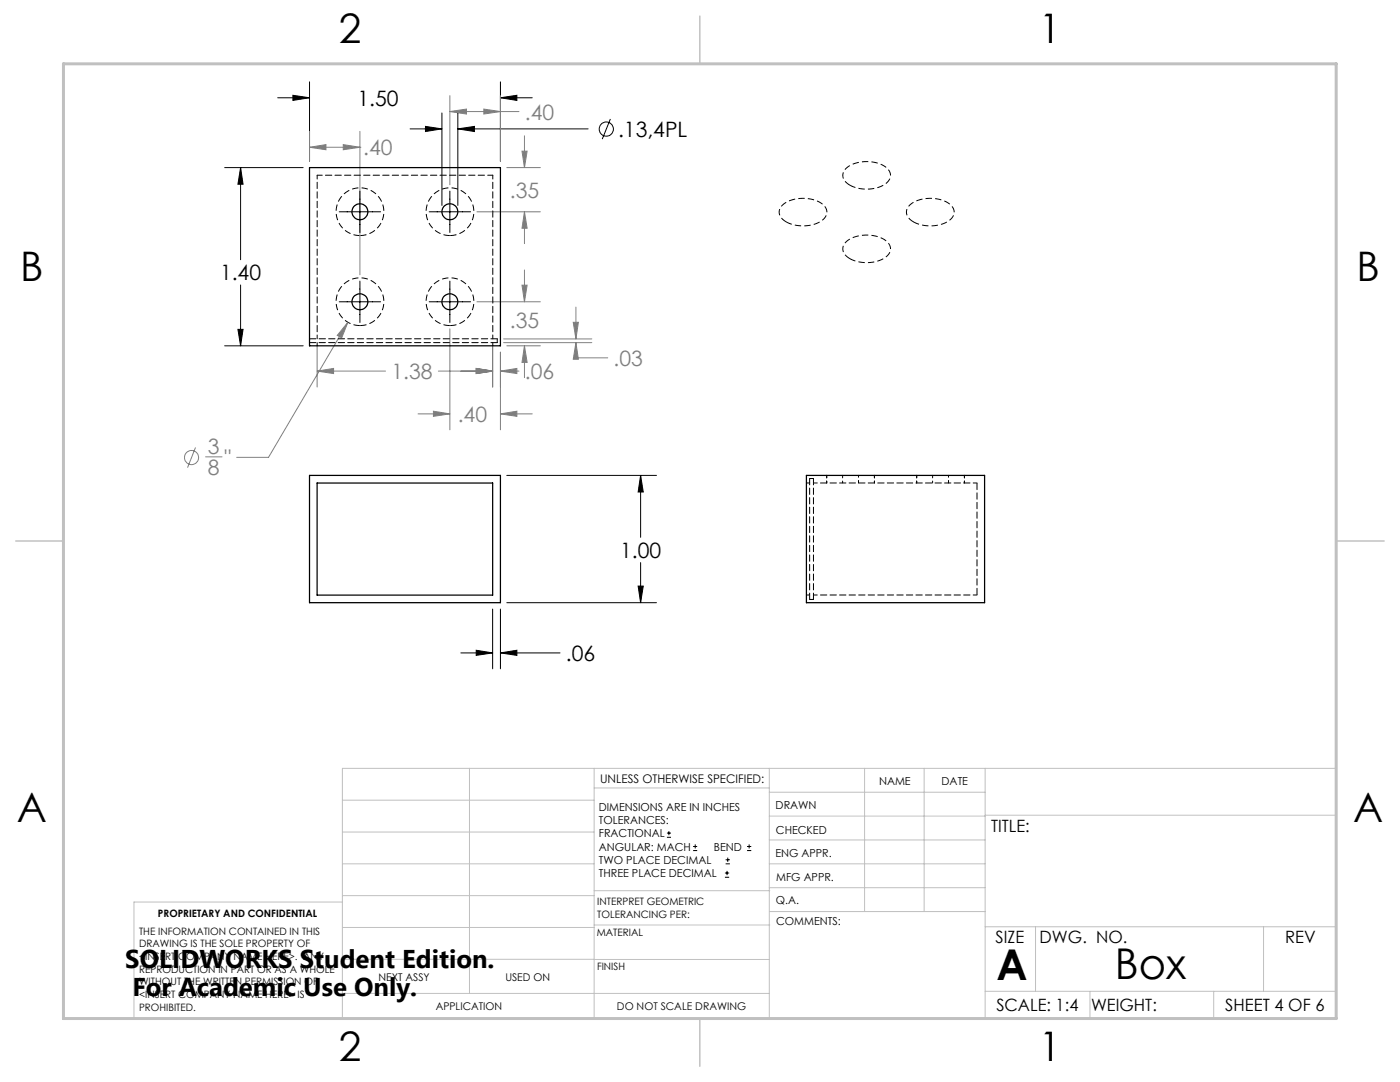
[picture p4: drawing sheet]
<svg xmlns="http://www.w3.org/2000/svg" width="279mm" height="216mm" viewBox="0 0 279 216" stroke-linecap="round" stroke-linejoin="round" font-family="sans-serif">
<g fill="none" stroke="#000" stroke-width=".2">
<path d="M55.4 19.5h6.4M58.5 19l3.3 .5-3.3 .5zM61.8 16.3v15.9M99.9 19.5l3.3-.5v1zM99.9 16.3v15.9M99.9 19.5h6.3M44.8 33.4h15.7M48 33.4l.5 3.4h-1zM48 33.4v18.4M71.8 38.1v8.3M81.8 25.7h6.4M84.9 25.2l3.3 .5-3.3 .5z"/>
<path d="M88.2 22.5v18.5M89.8 38.1v8.3M91.4 25.7l3.3-.5v1zM91.4 22.5v18.5M91.4 25.7h26M121.8 23.7l-1.6 4.1M48 56.9v12.1M67.7 42.3h8.3M71.8 56.1v8.2M85.7 42.3h8.2M89.8 56.1v8.2M44.8 69h15.7"/>
<path d="M47.5 65.7h1l-.5 3.3zM67.7 60.2h8.3M85.7 60.2h8.2M101.1 94.9h29.9M127.8 94.9l.6 3.3h-1zM127.8 94.9v12.3M127.4 116.9h1l-.6 3.4zM127.8 112.3v8M92 130.3h6.3M95 129.8l3.3 .5-3.3 .5zM98.3 121.5v12M99.9 130.3l3.3-.5v1z"/>
<path d="M99.9 121.5v12M99.9 130.3h11.9M101.1 120.3h29.9M133.1 167.1h.8M133.1 166.2h.8M133.5 165.8v.9M138.3 169.7h.8M138.3 168.9h.8M138.7 168.5v.8M144.7 175h.8M144.7 174.2h.8M144.8 172.4h.9"/>
<path d="M144.8 171.6h.9M145.1 173.8v.8M145.2 171.1v.9M149.1 169.7h.8M149.1 168.9h.8M149.5 168.5v.8"/>
<circle cx="121" cy="25.8" r="1.41"/>
</g>
<g fill="none" stroke="#808080" stroke-width=".2">
<path d="M89.8 19.1v17.8M99.9 19.1v13.1M61.8 29.4l3.3-.5v1zM61.8 26.2v6M61.8 29.4h10M68.5 28.9l3.3 .5-3.3 .5zM71.8 26.2v28.6M71.8 29.4h.1M89.8 22.3l3.3-.5v1zM89.8 22.3h13.8M96.6 21.8l3.3 .5-3.3 .5zM101.1 33.4h6.7"/>
<path d="M104.2 30.2h1l-.5 3.2zM104.7 27.1v6.3M95.2 42.3h12.6M104.2 56.9h1l-.5 3.3zM104.7 42.3l.5 3.2h-1zM104.7 42.3v6.3M104.7 53.9v6.3M63.3 74l3.3-.5v1zM63.3 74h13.6M63.3 68.9v8.3M69.4 64.3l-1.2 3.1-.9-.5zM69.4 64.3l-15.8 27h-6.4"/>
<path d="M87.5 74h10.8M89.8 65.6v20.2M95 73.5l3.3 .5-3.3 .5zM95.2 60.2h12.6M98.3 68.9v8.3M99.9 74l3.3-.5v1zM99.9 70.3v15.5M99.9 74h3.7M100.5 68.4h17.6M100.5 67.6h17.6M101.1 69h6.7M104.7 69l.5 3.3h-1z"/>
<path d="M104.7 69v6.4M114.4 64.3h1l-.5 3.3zM114.9 68.4l.5 3.3h-1zM114.9 68.4v3h6.4M114.9 61.3v6.3M39 89.3l-1.6 4M41 91.2h3.3M83.4 82.6h6.4M86.5 82.1l3.3 .5-3.3 .5zM99.9 82.6l3.3-.5v1zM99.9 82.6h6.3"/>
<circle cx="38.2" cy="91.3" r="1.41"/>
</g>
<path d="M71.8 47a4.8 4.8 0 0 1-4.1-7.1 4.8 4.8 0 0 1 8.2-.2 4.8 4.8 0 0 1-3.7 7.3h-.4M89.8 47a4.8 4.8 0 0 1-4.2-7.1 4.8 4.8 0 0 1 8.2-.2 4.8 4.8 0 0 1-3.7 7.3h-.3M71.8 65a4.8 4.8 0 0 1-4.1-7.1 4.8 4.8 0 0 1 8.2-.3 4.8 4.8 0 0 1-3.7 7.4h-.4M89.8 65a4.8 4.8 0 0 1-4.2-7.1 4.8 4.8 0 0 1 8.2-.3 4.8 4.8 0 0 1-3.7 7.4h-.3" fill="none" stroke="#000" stroke-width=".2" stroke-dasharray="1.3 .6" stroke-linecap="butt"/>
<path d="M169.6 36.9a2.05 2.05 0 0 1-1.4-1.9 2.05 2.05 0 0 1 1.4-2 6.9 6.9 0 0 1 7.6 .8 1.97 1.97 0 0 1-.9 3.1 7.4 7.4 0 0 1-6.7 0M156.9 44.3a2.05 2.05 0 0 1-1.4-2 2.05 2.05 0 0 1 1.4-1.9 6.9 6.9 0 0 1 7.6 .7 1.97 1.97 0 0 1-.9 3.2 7.4 7.4 0 0 1-6.7 0M169.6 51.6a2.05 2.05 0 0 1-1.4-1.9 2.05 2.05 0 0 1 1.4-2 6.9 6.9 0 0 1 7.6 .7 1.97 1.97 0 0 1-.9 3.2 7.4 7.4 0 0 1-6.7 0M182.3 44.3a2.05 2.05 0 0 1-1.4-2 2.05 2.05 0 0 1 1.4-1.9 6.9 6.9 0 0 1 7.6 .7 1.97 1.97 0 0 1-.9 3.2 7.4 7.4 0 0 1-6.7 0" fill="none" stroke="#000" stroke-width=".2" stroke-dasharray="1.3 .6" stroke-dashoffset=".1" stroke-linecap="butt"/>
<g fill="none" stroke="#c0c0c0" stroke-width=".2">
<path d="M68.3 159.7h50.3M93.7 153.3v44.9M118.6 153.3v49.9M118.6 157.2h34.9M153.5 153.3v49.9M153.5 158.1h43.1M172.5 153.3v28.6M184.4 153.3v28.6M196.6 153.3v49.9M68.3 180h-41.6v23.2h240v-49.9h-198.4v49.9M68.3 178.7h50.3M68.3 172.4h50.3"/>
<path d="M68.3 166h50.3M118.6 177.7h35M153.5 167.6h43.1M153.5 162.8h43.1M153.5 172.4h43.1M153.5 177.1h43.1M196.6 162.7h70.1M68.3 198.2h85.2M68.3 191.4l85.2 .1M68.3 185.1h50.3M118.6 184.6h35M153.6 181.9h43"/>
<path d="M196.6 197.8h70.1M196.6 184.9h70.1M206.7 184.9v12.9M217.5 197.8v5.4M242.2 197.8v5.4M252.2 184.9v12.9"/>
</g>
<path d="M139.7 3.2v9.5M3.1 107.9h9.6M266.7 107.9h9.5M139.7 203.2v9.6" fill="none" stroke="#c0c0c0" stroke-width=".3"/>
<path d="M12.7 12.7h254v190.5h-254z" fill="none" stroke="#c0c0c0" stroke-width=".6"/>
<path d="M165 94.8v1.6M174.5 94.8v1.6M182.9 94.8v1.6M192.5 94.8v1.6" fill="none" stroke="#000" stroke-width=".2" stroke-dasharray="1.3 .6" stroke-dashoffset=".8"/>
<path d="M127.4 116.9h1l-.6 3.4zM127.8 94.9l.6 3.3h-1zM99.9 130.3l3.3-.5v1zM95 129.8l3.3 .5-3.3 .5zM48 33.4l.5 3.4h-1zM47.5 65.7h1l-.5 3.3zM58.5 19l3.3 .5-3.3 .5zM99.9 19.5l3.3-.5v1zM84.9 25.2l3.3 .5-3.3 .5zM91.4 25.7l3.3-.5v1z" fill="#000"/>
<path d="M114.9 68.4l.5 3.3h-1zM114.4 64.3h1l-.5 3.3zM95 73.5l3.3 .5-3.3 .5zM99.9 74l3.3-.5v1zM95 73.5l3.3 .5-3.3 .5zM63.3 74l3.3-.5v1zM89.8 22.3l3.3-.5v1zM96.6 21.8l3.3 .5-3.3 .5zM104.2 30.2h1l-.5 3.2zM104.7 42.3l.5 3.2h-1zM104.2 56.9h1l-.5 3.3zM104.7 69l.5 3.3h-1zM86.5 82.1l3.3 .5-3.3 .5zM99.9 82.6l3.3-.5v1zM68.5 28.9l3.3 .5-3.3 .5zM61.8 29.4l3.3-.5v1zM69.4 64.3l-2.1 2.6 .9 .5z" fill="#808080"/>
<g fill="none" stroke="#000" stroke-width=".25">
<path d="M61.8 33.4h38.1v35.6h-38.1zM61.8 94.9h38.1v25.4h-38.1zM63.3 96.4h35v22.3h-35zM160.9 94.9h35.6v25.4h-35.6z"/>
<circle cx="71.8" cy="42.3" r="1.59"/>
<circle cx="89.8" cy="42.3" r="1.59"/>
<circle cx="71.8" cy="60.2" r="1.59"/>
<circle cx="89.8" cy="60.2" r="1.59"/>
</g>
<path d="M63.3 68.4v.6M98.3 69v-.6M99.2 67.6h-37.4M99.2 68.4h-37.4M162.3 95.5v24.1M161.6 119.6v-24.1" fill="none" stroke="#000" stroke-width=".2" stroke-dasharray="1.3 .6"/>
<path d="M99.2 68.4v-.8M161.6 95.5h.7M162.3 119.6h-.7" fill="none" stroke="#000" stroke-width=".2" stroke-dasharray="1.3 .6" stroke-dashoffset=".4"/>
<path d="M98.3 35h-35M160.9 96.4h.7M160.9 118.7h.7" fill="none" stroke="#000" stroke-width=".2" stroke-dasharray="1.3 .6" stroke-dashoffset=".3"/>
<path d="M63.3 35v32.6M98.3 67.6v-32.6M162.3 96.4h32.7M162.3 118.7h32.7" fill="none" stroke="#000" stroke-width=".2" stroke-dasharray="1.3 .6" stroke-dashoffset=".5"/>
<path d="M195 96.4v22.3" fill="none" stroke="#000" stroke-width=".2" stroke-dasharray="1.3 .6" stroke-dashoffset="-.1"/>
<path d="M168.2 94.8v1.6M171.3 96.4v-1.6M186.1 94.8v1.6M189.3 96.4v-1.6" fill="none" stroke="#000" stroke-width=".2" stroke-dasharray="1.3 .6" stroke-dashoffset=".8"/>
<g font-size="8.5">
<text x="198.9" y="195.5">A</text>
<text x="222.5" y="195.4">Box</text>
</g>
<g font-size="8.1">
<text x="67.6" y="8.5">2</text>
<text x="207.3" y="8.5">1</text>
<text x="4" y="56.2">B</text>
<text x="270.7" y="56.2">B</text>
<text x="3.3" y="164.1">A</text>
<text x="270" y="164.1">A</text>
<text x="67.6" y="211.7">2</text>
<text x="207.3" y="211.7">1</text>
</g>
<g font-size="5.1">
<text x="25" y="193.2">SOLIDWORKS Student Edition.</text>
<text x="26.4" y="198.8">For Academic Use Only.</text>
</g>
<g font-size="4.2">
<text x="71.3" y="21.1">1.50</text>
<text x="123.3" y="27.3">.13,4PL</text>
<text x="43.9" y="55.9">1.40</text>
<text x="123.8" y="111.3">1.00</text>
<text x="112.9" y="131.8">.06</text>
</g>
<g font-size="4.2" fill="#808080">
<text x="104.8" y="23.8">.40</text>
<text x="72.5" y="31">.40</text>
<text x="101.8" y="39.5">.35</text>
<text x="101.8" y="65.5">.35</text>
<text x="78.1" y="75.6">1.38</text>
<text x="104.8" y="75.6">.06</text>
<text x="122.5" y="73">.03</text>
<text x="91.4" y="84.2">.40</text>
<text x="41.5" y="90.5">3</text>
<text x="41.5" y="94.7">8</text>
<text x="44.8" y="92.8">&quot;</text>
</g>
<g font-size="3.4">
<text x="197.8" y="166">TITLE:</text>
<text x="198.7" y="188.1">SIZE</text>
<text x="207.5" y="188.1">DWG. NO.</text>
<text x="256.5" y="188.2">REV</text>
<text x="198.8" y="201.7">SCALE: 1:4</text>
<text x="217.7" y="201.8">WEIGHT:</text>
<text x="244.5" y="201.7">SHEET 4 OF 6</text>
</g>
<text font-size="2.4" x="119.8" y="156.2">UNLESS OTHERWISE SPECIFIED:</text>
<g font-size="2.2">
<text x="119.5" y="161.8">DIMENSIONS ARE IN INCHES</text>
<text x="154.8" y="161.4">DRAWN</text>
<text x="175.4" y="156.6">NAME</text>
<text x="187.9" y="156.7">DATE</text>
<text x="119.5" y="164.4">TOLERANCES:</text>
<text x="119.5" y="167.1">FRACTIONAL</text>
<text x="154.9" y="166.3">CHECKED</text>
<text x="119.5" y="169.7">ANGULAR: MACH</text>
<text x="119.5" y="172.4">TWO PLACE DECIMAL</text>
<text x="142.5" y="169.7">BEND</text>
<text x="154.8" y="171">ENG APPR.</text>
<text x="119.5" y="175">THREE PLACE DECIMAL</text>
<text x="154.9" y="175.7">MFG APPR.</text>
<text x="154.9" y="180.4">Q.A.</text>
<text x="154.9" y="184.6">COMMENTS:</text>
</g>
<g font-size="2.1">
<text x="75.5" y="195.7">NEXT ASSY</text>
<text x="100.9" y="195.7">USED ON</text>
<text x="86.9" y="201.5">APPLICATION</text>
<text x="123.1" y="201.6">DO NOT SCALE DRAWING</text>
</g>
<g font-size="2">
<text x="31.5" y="182.9">PROPRIETARY AND CONFIDENTIAL</text>
<text x="119.2" y="180.6">INTERPRET GEOMETRIC</text>
<text x="119.2" y="183.1">TOLERANCING PER:</text>
<text x="27.8" y="186.5">THE INFORMATION CONTAINED IN THIS</text>
<text x="27.8" y="189">DRAWING IS THE SOLE PROPERTY OF</text>
<text x="27.8" y="191.6">&lt;INSERT COMPANY NAME HERE&gt;. ANY</text>
<text x="119.1" y="186.7">MATERIAL</text>
<text x="27.8" y="194.1">REPRODUCTION IN PART OR AS A WHOLE</text>
<text x="27.8" y="196.6">WITHOUT THE WRITTEN PERMISSION OF</text>
<text x="119.1" y="193.5">FINISH</text>
<text x="27.8" y="199.1">&lt;INSERT COMPANY NAME HERE&gt; IS</text>
<text x="27.8" y="201.7">PROHIBITED.</text>
</g>
</svg>
